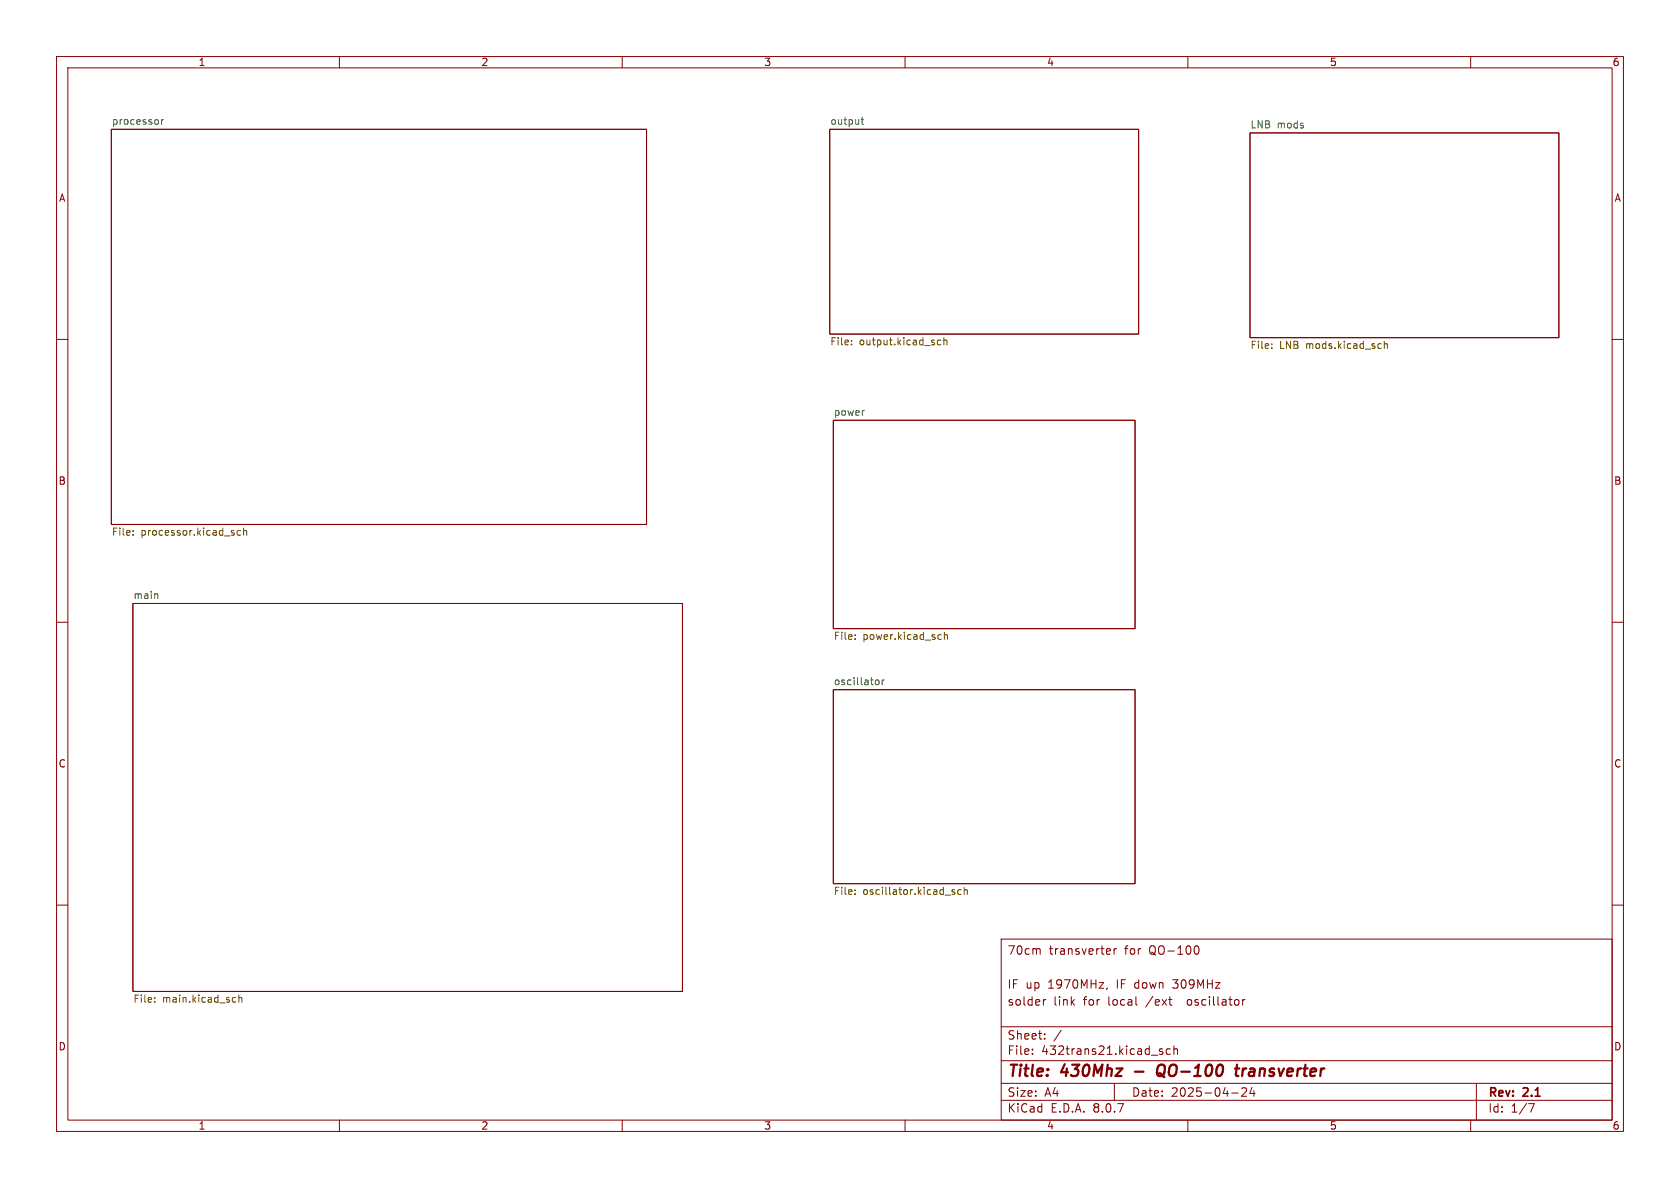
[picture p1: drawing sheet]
<svg xmlns="http://www.w3.org/2000/svg" width="297mm" height="210mm" viewBox="0 0 297 210" stroke-linecap="round" stroke-linejoin="round" font-family="sans-serif">
<g fill="none" stroke="#840000" stroke-width=".18">
<path d="M10 10h277v190h-277zM12 12h273v186h-273zM60 10v2M110 10v2M160 10v2M210 10v2M260 10v2M19.7 22.9h94.6v69.8h-94.6zM146.7 22.9h54.6v36.2h-54.6zM221 23.5h54.6v36.2h-54.6zM10 60h2M147.3 74.3h53.4v36.8h-53.4z"/>
<path d="M285 60h2M10 110h2M23.5 106.7h97.1v68.6h-97.1zM285 110h2M147.3 121.9h53.4v34.3h-53.4zM10 160h2M177 166h108v32h-108zM183.7 167.7l.2 .2v.8M184.5 176.7v1M184.9 176.7l-.3 .1-.1 .2M195.7 174.6l-.1 .3M196.1 167.7l.2 .4-.7 .1"/>
<path d="M196.2 168.6l-.1 .1M197 167.7v1M197.4 167.7l-.3 .1-.1 .2M200.9 177.6l.1 .1M206.6 176.7h.6M206.9 177.6l.3 .1M211.3 167.3l.2-.1a.81 .81 0 0 1 .5 .6 .81 .81 0 0 1-.3 .8h-.4M219.7 176.7v1M220.1 176.7l-.3 .1-.1 .2M285 160h2M60 198v2M110 198v2"/>
<path d="M160 198v2M177 194.5h108M177 191.5h108M177 187.5h108M177 181.5h108M182.5 186.3v.1M182.5 185.5v.1M184.7 183.6v.1M184.7 182.8v.1M187.6 182.1l-1.3 2M197 191.5v3M205 185.7l.6 .4-.2 .3-.4-.1"/>
<path d="M205.5 185.5l-.3-.1-.2 .2M206.9 185.5l-.4-.1-.3 .3v.4l.1 .2h.6M207.5 185.5l.2-.1 .4 .1 .1 .9M207.5 184.9v1.5M210 198v2M217.7 193.2h1.2M219.5 192.4l.6-.1 .2 .1 .1 .3-.9 1.1h.9M221.3 192.2l-.3 1.1h.9M221.7 192.8v1M260 198v2M261 191.5v6.5M270.2 195.1h1l-.6 1.5"/>
</g>
<path d="M200.6 189.4h1.6M204.9 189.7l.4 .1 .4 .5M205.6 188.2a.77 .77 0 0 0-1 .7l-.1 .6 .1 .4 .1 .2a.71 .71 0 0 0 1-.2M218.3 188.9h.8M218.7 188.2l-.2 1.7 .1 .2 .3 .1M219.8 188.9l-.2 1.3M220.3 188.9l-.4 .1-.2 .3" fill="none" stroke="#840000" stroke-width=".4"/>
<g fill="none" stroke="#725600" stroke-width=".18">
<path d="M166.9 59.7v1.3M150.5 60.8v.2M150.5 60.2v.1M166.3 60.2l-.3-.1-.3 .3 .1 .5h.5M166.9 60.2l.1-.1 .3 .1 .1 .8M224.8 61.5v.1M224.8 60.8v.1M244.7 60.3v1.3M244.7 60.9l.2-.1h.3l.1 .8M23.5 94.5v.1M23.5 93.8v.2M42.5 93.8h-.3l-.3 .2 .1 .6h.5"/>
<path d="M43.1 93.9l.1-.1h.4v.8M43.1 93.3v1.3M151.2 112.2v.2M151.2 112.9v.1M166 112.2h.4M166.4 113h-.4M167 112.3l.1-.1h.3l.1 .8M167 111.8v1.2M151.2 158v.1M151.2 157.3v.2M168.3 157.6l.5 .2v.1l-.2 .2h-.3M168.3 157.3h.5"/>
<path d="M169.9 157.3h-.3l-.3 .2 .1 .6h.5M170.5 157.4l.1-.1h.3l.1 .8M170.5 156.8v1.3M27.3 177v.2M27.3 176.4v.1M41.3 176.3l.4 .1M41.7 177.1l-.4 .1M42.2 176.4l.2-.1 .3 .1 .1 .8M42.2 175.9v1.3"/>
</g>
<path d="M28.6 21.1v.9M28.9 21.1l-.3 .3M152.2 21.1h.5M152.4 20.7v1.1l.3 .2M152.7 72.6h.1M27.8 105l.1 .8M154.9 120.3l.3-.1 .2 .2-.1 .5-.1 .1h-.3M155.9 120.2v.8M156.3 120.2l-.4 .2" fill="none" stroke="#006464" stroke-width=".18"/>
<g font-size="2.8" fill="#840000">
<text x="178" y="190.9">Title:</text>
<text x="187.7" y="190.9">430Mhz</text>
<text x="206.2" y="190.9">QO-100</text>
<text x="220.9" y="190.9">transverter</text>
</g>
<g font-size="2.1" fill="#840000">
<text x="178" y="169">70cm</text>
<text x="185.4" y="169">transverter</text>
<text x="198.9" y="169">for</text>
<text x="203.3" y="169">QO-100</text>
<text x="178" y="178">solder</text>
<text x="178" y="175">IF up</text>
<text x="185.3" y="175">1970MHz,</text>
<text x="186.2" y="178">link</text>
<text x="191.6" y="178">for</text>
<text x="196" y="178">local</text>
<text x="197.5" y="175">IF down</text>
<text x="202.9" y="178">/ext</text>
<text x="207.8" y="175">309MHz</text>
<text x="210.4" y="178">oscillator</text>
<text x="178" y="184">Sheet:</text>
<text x="178" y="186.7">File:</text>
<text x="184.1" y="186.7">432trans21.kicad_sch</text>
<text x="178" y="196.9">KiCad</text>
<text x="178" y="194.1">Size:</text>
<text x="184.7" y="194.1">A4</text>
<text x="185.7" y="196.9">E.D.A.</text>
<text x="193.3" y="196.9">8.0.7</text>
<text x="200" y="194.1">Date:</text>
<text x="207" y="194.1">2025-04-24</text>
<text x="263" y="194.3">Rev:</text>
<text x="263" y="196.9">Id:</text>
<text x="267.1" y="196.9">1/7</text>
<text x="269.4" y="194.3">2.1</text>
</g>
<g font-size="1.8" fill="#840000">
<text x="35" y="11.9">1</text>
<text x="85" y="11.9">2</text>
<text x="135" y="11.9">3</text>
<text x="185" y="11.9">4</text>
<text x="235" y="11.9">5</text>
<text x="285" y="11.9">6</text>
<text x="10.3" y="35.9">A</text>
<text x="285.3" y="35.9">A</text>
<text x="10.3" y="85.9">B</text>
<text x="285.3" y="85.9">B</text>
<text x="10.3" y="135.9">C</text>
<text x="285.3" y="135.9">C</text>
<text x="10.3" y="185.9">D</text>
<text x="285.3" y="185.9">D</text>
<text x="35" y="199.9">1</text>
<text x="85" y="199.9">2</text>
<text x="135" y="199.9">3</text>
<text x="185" y="199.9">4</text>
<text x="235" y="199.9">5</text>
<text x="285" y="199.9">6</text>
</g>
<g font-size="1.8" fill="#006464">
<text x="19.7" y="22.1">processor</text>
<text x="146.7" y="22.1">output</text>
<text x="221" y="22.8">LNB</text>
<text x="225.8" y="22.8">mods</text>
<text x="147.3" y="73.6">power</text>
<text x="23.5" y="106">main</text>
<text x="147.3" y="121.2">oscillator</text>
</g>
<g font-size="1.8" fill="#725600">
<text x="146.7" y="61.4">File:</text>
<text x="151.9" y="61.4">output.kicad_sch</text>
<text x="221" y="62">File:</text>
<text x="226.2" y="62">LNB</text>
<text x="231" y="62">mods.kicad_sch</text>
<text x="19.7" y="95">File:</text>
<text x="24.9" y="95">processor.kicad_sch</text>
<text x="147.3" y="113.4">File:</text>
<text x="152.5" y="113.4">power.kicad_sch</text>
<text x="147.3" y="158.5">File:</text>
<text x="152.5" y="158.5">oscillator.kicad_sch</text>
<text x="23.5" y="177.6">File:</text>
<text x="28.7" y="177.6">main.kicad_sch</text>
</g>
</svg>
